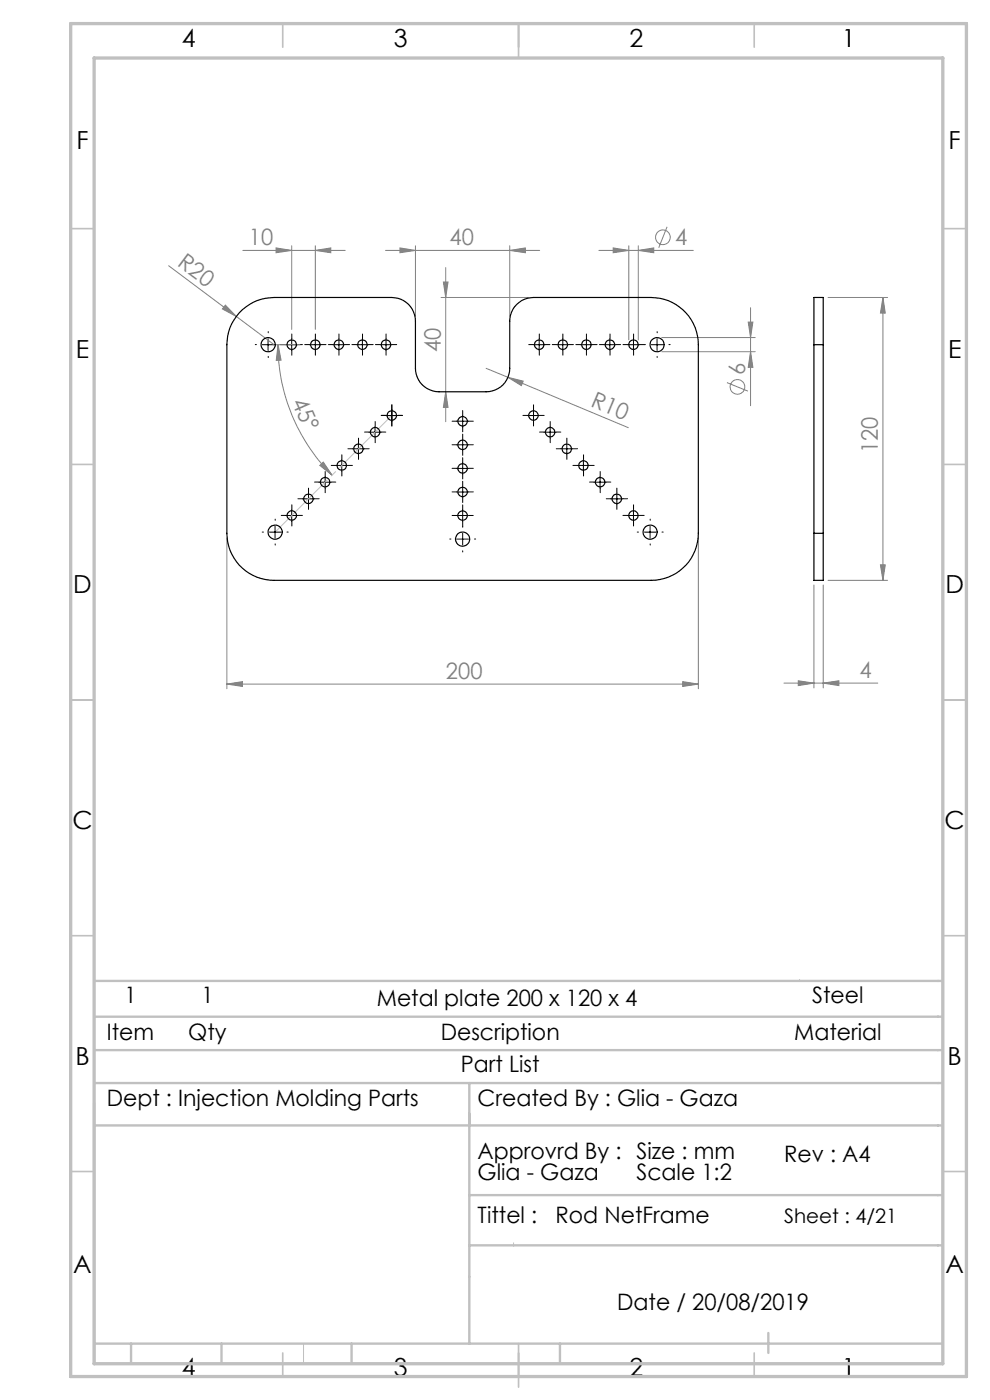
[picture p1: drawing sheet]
<svg xmlns="http://www.w3.org/2000/svg" width="210mm" height="297mm" viewBox="0 0 210 297" stroke-linecap="round" stroke-linejoin="round" font-family="sans-serif">
<g fill="none" stroke="#808080" stroke-width=".21">
<path d="M35.8 56.4l22.3 16.7M51.5 53.1h21.7M58.6 52.6l3.3 .5-3.3 .5zM61.9 52.1v17.8M66.9 53.1l3.3-.5v1zM66.9 52.1v17.8M81.8 53.1h32.7M84.8 52.6l3.3 .5-3.3 .5zM88.1 52.1v15M94.1 59.8h.9l-.5 3.3zM94.5 56.8v32.7M108.1 53.1l3.3-.5v1z"/>
<path d="M108.1 52.1v15M127 53.1h20.1M130.1 52.6l3.3 .5-3.3 .5zM133.4 52.1v20M135.4 53.1l3.3-.5v1zM135.4 52.1v20M141.5 48.1l-1.8 4.5M47.8 64.7l2.3 2.4-2.9-1.6zM58 73.1h5.6M59 73.1l.6 3.3h-1zM59 73.1a39 39 0 0 0 11.4 27.7M93.6 63.1h18.5"/>
<path d="M103.1 78.1l4.6 1.9M140.4 71.6h19.8M140.4 74.6h19.8M158.7 68.3h1l-.5 3.3zM159.2 74.6l.5 3.3h-1zM159.2 65.3v20.8M175.6 63.1h12.7M187.3 63.1l.5 3.3h-1zM187.3 63.1v60M67.8 98.7l.8-.7 1.8 2.8zM94.5 83.1l.5 3.3h-.9zM107.7 80l3.3 .9-.4 .9z"/>
<path d="M107.7 80l25.6 10.7M154.2 81.2l4.4 1.8M48.1 114.1v32M148.1 114.1v32M186.8 119.8h1l-.5 3.3zM172.6 124.1v21.8M174.6 124.1v21.8M175.6 123.1h12.7M48.1 145.1l3.3-.5v1zM48.1 145.1h100M144.8 144.6l3.3 .5-3.3 .5zM166.3 144.9h19.9"/>
<path d="M169.3 144.4l3.3 .5-3.3 .5zM174.6 144.9l3.3-.5v1z"/>
<circle cx="140.6" cy="50.3" r="1.56"/>
<circle cx="156.4" cy="82.1" r="1.56"/>
</g>
<g fill="none" stroke="#000" stroke-width=".21" stroke-dasharray="15.2 1.3 1.3 1.3">
<path d="M54.4 73.1h-.3M56.9 70.6v-.2M56.9 75.6v.3M59.4 73.1h.2M60.6 73.1h-1M61.9 71.9v-1M61.9 74.4v1M63.1 73.1h1M65.6 73.1h-1M66.9 71.9v-1M66.9 74.4v1M68.1 73.1h1"/>
<path d="M70.6 73.1h-1M71.9 71.9v-1M71.9 74.4v1M73.1 73.1h1M75.6 73.1h-1M76.9 71.9v-1M76.9 74.4v1M78.1 73.1h1M80.6 73.1h-1M81.9 71.9v-1M81.9 74.4v1M83.1 73.1h1"/>
<path d="M113.1 73.1h-1M114.4 71.9v-1M114.4 74.4v1M115.6 73.1h1M118.1 73.1h-1M119.4 71.9v-1M119.4 74.4v1M120.6 73.1h1M123.1 73.1h-1M124.4 71.9v-1M124.4 74.4v1M125.6 73.1h1"/>
<path d="M128.1 73.1h-1M129.4 71.9v-1M129.4 74.4v1M130.6 73.1h1M133.1 73.1h-1M134.4 71.9v-1M134.4 74.4v1M135.6 73.1h1M136.9 73.1h-.3M139.4 70.6v-.2M139.4 75.6v.3M141.9 73.1h.2"/>
<path d="M71.3 98.7h-1M72.5 97.5v-1M72.5 100v1M73.8 98.7h1M74.8 95.2h-1M76.1 94v-1M76.1 96.5v1M77.3 95.2h1M78.3 91.7h-1M79.6 90.4v-1M79.6 92.9v1M80.8 91.7h1"/>
<path d="M81.9 88.1h-1M83.1 86.9v-1M83.1 89.4v1M84.4 88.1h1M96.9 99.4h-1M96.9 94.4h-1M96.9 89.4h-1M98.1 98.1v-1M98.1 93.1v-1M98.1 95.6v1M98.1 88.1v-1M98.1 90.6v1"/>
<path d="M99.4 99.4h1M99.4 94.4h1M99.4 89.4h1M111.9 88.1h-1M113.2 86.9v-1M113.2 89.4v1M114.4 88.1h1M115.5 91.7h-1M116.7 90.4v-1M116.7 92.9v1M118 91.7h1M119 95.2h-1"/>
<path d="M120.2 94v-1M120.2 96.5v1M121.5 95.2h1M122.5 98.7h-1M123.8 97.5v-1M123.8 100v1M125 98.7h1M55.9 112.9h-.3M58.4 110.4v-.3M58.4 115.4v.2M60.7 109.3h-1M60.9 112.9h.2"/>
<path d="M61.9 108.1v-1M61.9 110.6v1M63.2 109.3h1M64.2 105.8h-1M65.4 104.6v-1M65.4 107.1v1M66.7 105.8h1M67.7 102.3h-1M69 101v-1M69 103.5v1M70.2 102.3h1M95.6 114.4h-.2"/>
<path d="M96.9 109.4h-1M96.9 104.4h-1M98.1 111.9v-.3M98.1 116.9v.2M98.1 108.1v-1M98.1 110.6v1M98.1 103.1v-1M98.1 105.6v1M98.1 100.6v1M99.4 109.4h1M99.4 104.4h1M100.6 114.4h.3"/>
<path d="M126.1 102.3h-1M127.3 101v-1M127.3 103.5v1M128.6 102.3h1M129.6 105.8h-1M130.9 104.6v-1M130.9 107.1v1M132.1 105.8h1M133.1 109.3h-1M134.4 108.1v-1M134.4 110.6v1M135.4 112.9h-.2"/>
<path d="M135.6 109.3h1M137.9 110.4v-.3M137.9 115.4v.2M140.4 112.9h.3"/>
</g>
<g fill="none" stroke="#000" stroke-width=".21">
<path d="M55.6 73.1h2.5M56.9 71.9v2.5M60.6 73.1h2.5M61.9 71.9v2.5M65.6 73.1h2.5M66.9 71.9v2.5M70.6 73.1h2.5M71.9 71.9v2.5M75.6 73.1h2.5M76.9 71.9v2.5M80.6 73.1h2.5M81.9 71.9v2.5"/>
<path d="M113.1 73.1h2.5M114.4 71.9v2.5M118.1 73.1h2.5M119.4 71.9v2.5M123.1 73.1h2.5M124.4 71.9v2.5M128.1 73.1h2.5M129.4 71.9v2.5M133.1 73.1h2.5M134.4 71.9v2.5M138.1 73.1h2.5M139.4 71.9v2.5"/>
<path d="M71.3 98.7h2.4M72.5 97.5v2.5M74.8 95.2h2.5M76 94v2.5M78.3 91.7h2.5M79.6 90.4v2.5M81.8 88.2h2.5M83.1 86.9v2.5M96.9 99.4h2.5M96.9 94.4h2.5M96.9 89.4h2.5M98.1 88.1v2.5"/>
<path d="M98.1 93.1v2.5M98.1 98.1v2.5M111.9 88.2h2.5M113.2 86.9v2.5M115.4 91.7h2.5M116.7 90.4v2.5M119 95.2h2.5M120.2 94v2.5M122.5 98.7h2.5M123.8 97.5v2.5M57.1 112.9h2.5M58.3 111.7v2.5"/>
<path d="M60.6 109.4h2.5M61.9 108.1v2.5M64.2 105.8h2.5M65.4 104.6v2.5M67.7 102.3h2.5M69 101v2.5M96.9 114.4h2.5M96.9 109.4h2.5M96.9 104.4h2.5M98.1 103.1v2.5M98.1 108.1v2.5M98.1 113.1v2.5"/>
<path d="M126 102.3h2.6M127.3 101v2.5M129.6 105.8h2.5M130.8 104.6v2.5M133.1 109.4h2.5M134.4 108.1v2.5M136.7 112.9h2.5M137.9 111.7v2.5"/>
</g>
<path d="M83.1 88.1l-24.7 24.8" fill="none" stroke="#c0c0c0" stroke-width=".21" stroke-dasharray="15.2 1.3 1.3 1.3" stroke-dashoffset="-.4"/>
<path d="M169.6 207.8l.2 .3M99.6 229.8v23.7M108.9 263.7v.7M64.4 285v4.3" fill="none" stroke="#c0c0c0" stroke-width=".21"/>
<g fill="none" stroke="#c0c0c0" stroke-width=".35">
<path d="M60 5v5M110 5v7.3M160 5v5M15 48.5h5M200 48.5h5M15 98.5h5M200 98.5h5M15 148.5h5M200 148.5h5M15 198.5h5M200 198.5h5M15 248.5h5"/>
<path d="M200 248.5h5M60 287v5M110 285v9.3M160 287v5"/>
</g>
<g fill="none" stroke="#c0c0c0" stroke-width=".5">
<path d="M20 215.7h180M20 208.1h180M20 229.8h180M20 234v55.3M20 238.8h180M20 222.8h180M99.6 229.8v55.2M99.6 253.5h100.4M99.6 264.2h100.4M20 285h180M27.8 285v4.3M47 285v4.3"/>
<path d="M74.6 285v4.3M118.8 285v4.3M163 282.8v4.2"/>
</g>
<path d="M15 5h190v287h-190zM20 12.3h180v277h-180z" fill="none" stroke="#c0c0c0" stroke-width=".7"/>
<g fill="#808080">
<path d="M47.8 64.7l2.3 2.4-2.9-1.6z"/>
<path d="M107.7 80l3.3 .9-.4 .9z"/>
<path d="M59 73.1l.6 3.3h-1zM67.8 98.7l.8-.7 1.8 2.8z"/>
<path d="M144.8 144.6l3.3 .5-3.3 .5zM48.1 145.1l3.3-.5v1zM108.1 53.1l3.3-.5v1zM84.8 52.6l3.3 .5-3.3 .5zM174.6 144.9l3.3-.5v1zM169.3 144.4l3.3 .5-3.3 .5z"/>
<path d="M130.1 52.6l3.3 .5-3.3 .5zM135.4 53.1l3.3-.5v1zM58.6 52.6l3.3 .5-3.3 .5zM66.9 53.1l3.3-.5v1z"/>
<path d="M94.5 83.1l.5 3.3h-.9zM94.1 59.8h.9l-.5 3.3z"/>
<path d="M158.7 68.3h1l-.5 3.3zM159.2 74.6l.5 3.3h-1zM187.3 63.1l.5 3.3h-1zM186.8 119.8h1l-.5 3.3z"/>
</g>
<g fill="none" stroke="#000" stroke-width=".25">
<path d="M51.4 65.7a9.8 9.8 0 0 1 6.7-2.6h25a5 5 0 0 1 5 5v10a5 5 0 0 0 5 5h10a4.9 4.9 0 0 0 5-5v-10a5.1 5.1 0 0 1 5-5h25a10 10 0 0 1 10 10v40a10 10 0 0 1-10 10h-80a10 10 0 0 1-10-10v-40a9.9 9.9 0 0 1 3.3-7.4zM172.6 73.1v-10h2v10M172.6 73.1v40M172.6 73.1h2M174.6 73.1v40M172.6 113.1v10h2v-10M172.6 113.1h2"/>
<circle cx="56.9" cy="73.1" r="1.51"/>
<circle cx="61.9" cy="73.1" r=".99"/>
<circle cx="66.9" cy="73.1" r="1"/>
<circle cx="71.9" cy="73.1" r="1"/>
<circle cx="76.9" cy="73.1" r="1"/>
<circle cx="81.9" cy="73.1" r="1"/>
<circle cx="114.4" cy="73.1" r="1"/>
<circle cx="119.4" cy="73.1" r="1"/>
<circle cx="124.4" cy="73.1" r="1"/>
<circle cx="129.4" cy="73.1" r="1"/>
<circle cx="134.4" cy="73.1" r="1"/>
<circle cx="139.4" cy="73.1" r="1.49"/>
<circle cx="72.5" cy="98.8" r="1"/>
<circle cx="76" cy="95.2" r="1.01"/>
<circle cx="79.6" cy="91.7" r="1"/>
<circle cx="83.1" cy="88.1" r="1"/>
<circle cx="98.1" cy="94.4" r="1.01"/>
<circle cx="98.1" cy="99.4" r="1"/>
<circle cx="98.1" cy="89.4" r="1"/>
<circle cx="113.2" cy="88.1" r="1"/>
<circle cx="116.7" cy="91.7" r="1"/>
<circle cx="120.2" cy="95.2" r="1.01"/>
<circle cx="123.8" cy="98.8" r="1"/>
<circle cx="58.4" cy="112.9" r="1.51"/>
<circle cx="61.9" cy="109.3" r="1"/>
<circle cx="65.4" cy="105.8" r="1"/>
<circle cx="69" cy="102.3" r="1"/>
<circle cx="98.1" cy="114.4" r="1.51"/>
<circle cx="98.1" cy="104.4" r="1"/>
<circle cx="98.1" cy="109.4" r="1"/>
<circle cx="127.3" cy="102.3" r="1"/>
<circle cx="130.8" cy="105.8" r="1"/>
<circle cx="134.4" cy="109.3" r="1"/>
<circle cx="137.9" cy="112.9" r="1.51"/>
</g>
<g font-size="5.3">
<text x="38.5" y="9.9">4</text>
<text x="83.5" y="9.9">3</text>
<text x="133.6" y="9.9">2</text>
<text x="178.6" y="9.9">1</text>
<text x="16.2" y="31.6">F</text>
<text x="201.2" y="31.6">F</text>
<text x="16.1" y="75.9">E</text>
<text x="201.1" y="75.9">E</text>
<text x="15.5" y="125.9">D</text>
<text x="200.5" y="125.9">D</text>
<text x="15.4" y="175.9">C</text>
<text x="200.4" y="175.9">C</text>
<text x="16" y="225.9">B</text>
<text x="201" y="225.9">B</text>
<text x="15.5" y="270.1">A</text>
<text x="200.5" y="270.1">A</text>
<text x="38.5" y="291.9">4</text>
<text x="83.5" y="291.9">3</text>
<text x="133.6" y="291.9">2</text>
<text x="178.6" y="291.9">1</text>
</g>
<g font-size="4.8" fill="#808080">
<text x="52.8" y="52">10</text>
<text x="95.4" y="52">40</text>
<text x="143.2" y="52">4</text>
<text x="37.4" y="56.3" transform="rotate(37 37.4 56.3)">R20</text>
<text x="93.5" y="74.7" transform="rotate(-90 93.5 74.7)">40</text>
<text x="158.1" y="79.5" transform="rotate(-90 158.1 79.5)">6</text>
<text x="61.9" y="85.2" transform="rotate(66 61.9 85.2)">45°</text>
<text x="125.1" y="86.1" transform="rotate(23 125.1 86.1)">R10</text>
<text x="186.2" y="96.1" transform="rotate(-90 186.2 96.1)">120</text>
<text x="182.3" y="143.8">4</text>
<text x="94.6" y="144">200</text>
</g>
<g font-size="4.8">
<text x="26.4" y="212.7">1</text>
<text x="42.7" y="212.7">1</text>
<text x="79.9" y="213.5">Metal plate 200 x 120 x 4</text>
<text x="172.3" y="212.7">Steel</text>
<text x="22.7" y="220.7">Item</text>
<text x="39.9" y="220.7">Qty</text>
<text x="93.5" y="220.7">Description</text>
<text x="168.5" y="220.7">Material</text>
<text x="97.8" y="227.5">Part List</text>
<text x="22.6" y="234.7">Dept : Injection Molding Parts</text>
<text x="101.3" y="234.7">Created By : Glia - Gaza</text>
<text x="101.3" y="245.8">Approvrd By : Size : mm</text>
<text x="101.3" y="250.3">Glia - Gaza</text>
<text x="135" y="250.3">Scale 1:2</text>
<text x="166.3" y="246.5">Rev : A4</text>
<text x="101.3" y="259.5">Tittel :</text>
<text x="117.8" y="259.5">Rod NetFrame</text>
<text x="130.9" y="277.8">Date / 20/08/2019</text>
</g>
<text font-size="4.2" x="166.3" y="259.5">Sheet : 4/21</text>
</svg>
